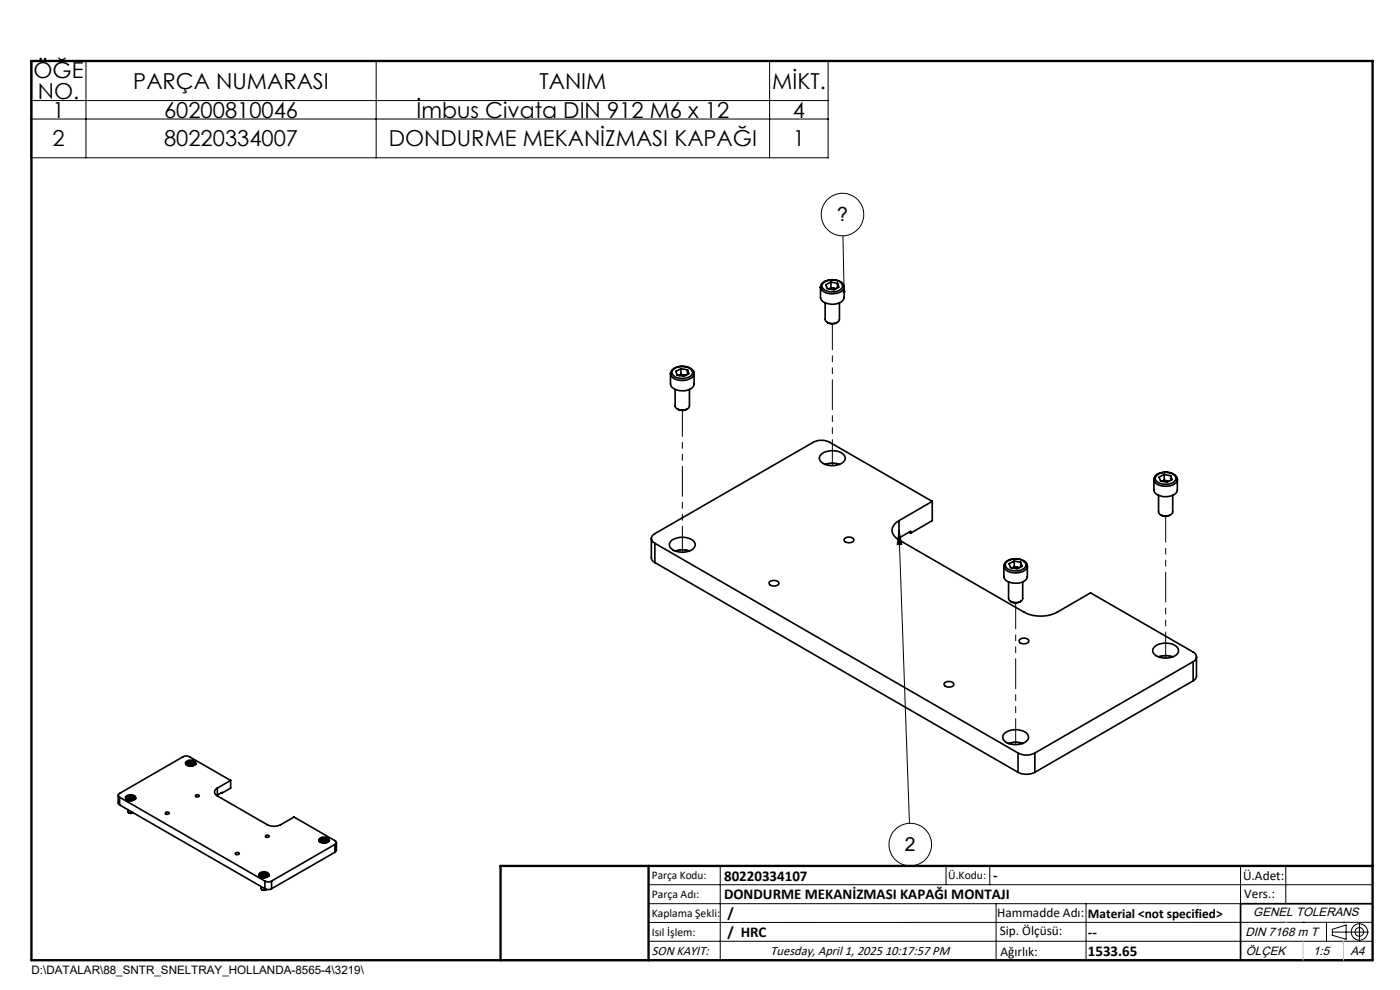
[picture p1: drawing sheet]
<svg xmlns="http://www.w3.org/2000/svg" width="297mm" height="210mm" viewBox="0 0 297 210" stroke-linecap="round" stroke-linejoin="round" font-family="sans-serif">
<g fill="none" stroke="#000" stroke-width=".35">
<path d="M174.8 59.9a2.91 2.91 0 0 1 3.9 .5 1.33 1.33 0 0 1-1.3 1.4 2.48 2.48 0 0 1-3-1v-.3zM176.3 59.8l-1.1 .6 .3 .8 1.3 .3 1.1-.6-.2-.8M176.3 59.8l1.4 .3M176.3 59.8v1.3M142.2 79.3a2.47 2.47 0 0 0 3.1 1.4l.5-.1a1.45 1.45 0 0 0 1.4-1.7 3 3 0 0 0-4.8-.1l-.1 .5M142.2 79.3v2.1a2.11 2.11 0 0 0 2.5 1.5 2.33 2.33 0 0 0 2.5-1.4v-2.2M142.9 78.3a2.96 2.96 0 0 1 4 .5 1.28 1.28 0 0 1-1.3 1.4 2.38 2.38 0 0 1-3-1.1v-.3zM144.5 79.4l-.5 .2 1.1-.1M144.5 78.2l-1.1 .6 .3 .8 1.3 .2 1.1-.5-.3-.9M144.5 78.2l1.3 .2M144.5 78.2v1.2M144.5 79.4l.6 .1"/>
<path d="M145.1 79.5l.3 .1M145.1 79.5l.4 .1M145.8 78.4v1M174.1 60.9v2.2a2.53 2.53 0 0 0 3 1.4l.5-.1a1.71 1.71 0 0 0 1.5-1.3v-2.2M174.4 60.1a3.3 3.3 0 0 1 4.5 .3l.2 .4a1.72 1.72 0 0 1-2 1.5 2.47 2.47 0 0 1-3-1.4zM175 64.2v3.6a1.74 1.74 0 0 0 3.1 0v-3.6M175.5 68.4a1.9 1.9 0 0 0 2.1 0M176.3 61.1l-.4 .2 1.1-.1M176.3 61.1l.7 .1M177 61.2l.2 .1zM177.7 60.1v1M143.2 82.6v3.5a1.76 1.76 0 0 0 3 .1l.1-3.6"/>
<path d="M143.7 86.7a1.9 1.9 0 0 0 2.1 0M174.4 96.2a3.9 3.9 0 0 1 4.7 .4 1.25 1.25 0 0 1-.8 1.8 3.8 3.8 0 0 1-4.3-.7 1.07 1.07 0 0 1 .4-1.5zM175 98.5l1.4-.3 1.7 .3M138.2 114.2v4.1a1.14 1.14 0 0 0 .7 1M138.9 115.2l77.1 44.5M138.9 115.2v4.1M138.9 119.3l77.1 44.5M142.3 114.8a3.8 3.8 0 0 1 5 .2 1.4 1.4 0 0 1-1.3 2 3.4 3.4 0 0 1-4-1.2v-.3zM143.2 116.9l1.4-.3 1.7 .3M179.1 114.4a1.37 1.37 0 0 1 2.1 .1 1.15 1.15 0 0 1-1.8 .5l-.3-.2zM190.7 110.4a2.15 2.15 0 0 0-1.5 2.1 2.15 2.15 0 0 0 1.5 2l26.5 15.3a7.8 7.8 0 0 0 7.1 0l7.1-4 21.7 12.5a1.09 1.09 0 0 1 .7 1 1.09 1.09 0 0 1-.7 1.1M190.7 110.4v3.7"/>
<path d="M190.7 114.1l-.3 .2M192.8 112.9l.4 .2M193.2 113.1v-.4l-2.5 1.4M197.8 106.4l-21.8-12.6a3.9 3.9 0 0 0-3.5 0l-33.6 19.4a1.08 1.08 0 0 0-.7 1 1.08 1.08 0 0 0 .7 1M197.8 106.4l-7.1 4M197.8 106.4v4l-4.6 2.7M213.3 119.3a3.4 3.4 0 0 1 4.5 .2l.1 .5a1.5 1.5 0 0 1-1.4 1.4 3 3 0 0 1-3.5-1v-.5zM213.6 119.1a2.89 2.89 0 0 1 4 .5 1.33 1.33 0 0 1-1.3 1.4 2.51 2.51 0 0 1-3-1.1l.1-.5zM215.2 119l-1.1 .6 .3 .8 1.4 .2 1-.5-.3-.8M215.2 119l1.3 .3M215.2 119v1.3M216.5 119.3v1"/>
<path d="M244.8 101.7a2.09 2.09 0 0 1 2.5-1.6 2.14 2.14 0 0 1 2.5 1.7M244.8 101.7a2.37 2.37 0 0 0 3 1.4 1.92 1.92 0 0 0 2-1.4v2.3a2.56 2.56 0 0 1-3.1 1.3l-.5-.1a1.56 1.56 0 0 1-1.4-1.3zM245.2 101a2.87 2.87 0 0 1 4.2 .2 1.33 1.33 0 0 1-1.3 1.4 2.56 2.56 0 0 1-3-1zM245.8 105.1v3.5a1.72 1.72 0 0 0 2.7 .5l.3-.5v-3.5M246.2 109.2a1.91 1.91 0 0 0 2.1 0M247 101.9l-.4 .2 1-.1M247 100.6l-1.1 .6 .3 .8 1.4 .3 1-.6-.2-.8M247 100.6l1.4 .3M247 100.6v1.3M247 101.9l.6 .1M247.6 102l.4 .1M248.4 100.9v1"/>
<path d="M163.3 123.4l1-.3a.79 .79 0 0 1 .9 .8 1.33 1.33 0 0 1-2-.1zM213 120.1v2.2a1.77 1.77 0 0 0 1.8 1.4 2.93 2.93 0 0 0 3.1-1.1v-2.5M214 123.4v3.6a1.78 1.78 0 0 0 2.6 .5l.4-.5v-3.6M214.4 127.6a1.91 1.91 0 0 0 2.1 0M215.2 120.3l-.5 .2 1.1-.1M215.2 120.3l.6 .1M215.8 120.4l.3 .1M215.8 120.4h.4M216.4 135.6l.9-.2a.75 .75 0 0 1 .9 .7 1.33 1.33 0 0 1-2-.1zM244.8 137.3a3.8 3.8 0 0 1 5 .1 1.2 1.2 0 0 1-.8 1.8 3.8 3.8 0 0 1-4.3-.6 1 1 0 0 1 .1-1.3zM245.8 139.3l1.3-.2 1.7 .2M253.8 139.3v4.1a1.19 1.19 0 0 1-.7 1"/>
<path d="M200.4 144.8l1-.2a.75 .75 0 0 1 .9 .7 1.28 1.28 0 0 1-2-.1zM213 155.6a3.8 3.8 0 0 1 5 .2 1.2 1.2 0 0 1-.8 1.8 3.5 3.5 0 0 1-4.5-1l.1-.6zM214 157.7l1.3-.3 1.7 .3M216 159.7a4 4 0 0 0 3.5 0M216 159.7v4.1M219.5 159.7v4.1M253.1 140.4l-33.6 19.3M253.1 140.4v4M253.1 144.4l-33.6 19.4M25.1 168.7v1.6l.3 .4M25.4 169.1l30.8 17.8M25.4 169.1v1.6"/>
<path d="M25.4 170.7l30.8 17.8M26.6 169a1.33 1.33 0 0 1 2.2 .3 1.29 1.29 0 0 1-2.2-.1zM26.7 169.4v.1a1.07 1.07 0 0 1 .9-.8 1.07 1.07 0 0 1 1 .5l.1 .3v-.1M26.9 169.1a.99 .99 0 0 1 1.7 .3 1.01 1.01 0 0 1-1.8-.2zM27.1 171.7v.4a.65 .65 0 0 0 1.1 .3M27.3 172.4l.4 .1 .5-.1M27.6 169.5l-.2 .1 .5-.1M27.6 169l-.4 .2 .1 .3 .5 .1 .5-.2-.1-.3M27.6 169l.6 .1M27.6 169v.5M27.6 169.5h.3M27.9 169.5h.1"/>
<path d="M28.2 169.1v.4M35.1 172.4a.39 .39 0 0 1 .5-.2 .39 .39 0 0 1 .2 .4 .4 .4 0 0 1-.4 .2 .4 .4 0 0 1-.3-.4zM39.4 162.1a1.11 1.11 0 0 1 1-.7 1.11 1.11 0 0 1 1.1 .7M39.4 162.1h.1M39.4 162.1v.1M39.5 161.6a1.29 1.29 0 0 1 2 .3 1.26 1.26 0 0 1-2.2-.1zM39.6 161.8a1.05 1.05 0 0 1 1.7 .2 .95 .95 0 0 1-.9 .5 .95 .95 0 0 1-.8-.6zM40.3 162.1l-.2 .1h.5M40.3 161.6l-.4 .2 .1 .4 .6 .1 .4-.2-.1-.4M40.3 161.6l.6 .1M40.3 161.6v.5M40.3 162.1l.3 .1"/>
<path d="M40.6 162.2h.1zM40.9 161.7v.4M41.5 162.1h.1M41.5 162.1l-.1 .1M41.5 168.7a.37 .37 0 0 1 .5-.1 .37 .37 0 0 1 .2 .3 .36 .36 0 0 1-.4 .2 .36 .36 0 0 1-.3-.4zM46.1 167.2a.87 .87 0 0 0-.6 .8 .87 .87 0 0 0 .6 .8l10.6 6.1a3.1 3.1 0 0 0 2.8 0l2.9-1.6 8.6 5a.42 .42 0 0 1 .4 .4 .42 .42 0 0 1-.4 .4M46.1 167.2v1.5M46.1 168.7h-.1M47 168.2h.1M47.1 168.2v-.1l-1 .6M48.9 165.6l-8.7-5.1a1.5 1.5 0 0 0-1.4 0l-13.4 7.8a.43 .43 0 0 0-.3 .4 .43 .43 0 0 0 .3 .4M48.9 165.6l-2.8 1.6"/>
<path d="M48.9 165.6v1.6l-1.8 1M56.3 177.3a.39 .39 0 0 1 .4-.2 .39 .39 0 0 1 .3 .4 .42 .42 0 0 1-.4 .2 .42 .42 0 0 1-.3-.4zM67.7 178.4a1.09 1.09 0 0 1 1-.6 1.09 1.09 0 0 1 1 .6M67.7 177.9a1.32 1.32 0 0 1 2.1 .4 1.26 1.26 0 0 1-2.2-.1zM67.7 178.4h.1M67.7 178.4v.1M67.9 178.1a1.07 1.07 0 0 1 1.7 .2 1 1 0 0 1-1.8-.1zM68.6 178.5h-.2h.5M68.6 178l-.4 .2 .1 .3 .5 .1 .5-.2-.2-.3M68.6 178l.5 .1M68.6 178v.5M68.6 178.5h.3"/>
<path d="M68.9 178.5h.1zM69.1 178.1v.4M69.7 178.4h.1M69.7 178.4v.1M71 179.1l-13.4 7.8M71 179.1v1.7M71.4 178.7v1.7l-.4 .4M216 163.8a4 4 0 0 0 3.5 0M49.9 181a.41 .41 0 0 1 .5-.2 .41 .41 0 0 1 .3 .4 .48 .48 0 0 1-.8-.2zM55 185.7a1.07 1.07 0 0 1 1-.6 1.07 1.07 0 0 1 1 .7M55 185.7h.1M55 185.7v.1"/>
<path d="M55 185.3a1.29 1.29 0 0 1 2.1 .3 1.26 1.26 0 0 1-2.2-.1zM55.2 185.4a1.05 1.05 0 0 1 1.7 .3 .95 .95 0 0 1-.9 .5 .95 .95 0 0 1-.9-.6zM55.4 188.1v.4a.73 .73 0 0 0 1.1 .2M55.6 188.7l.4 .2 .4-.2M55.9 185.8l-.2 .1 .5-.1M55.9 185.3l-.4 .2 .1 .4 .5 .1 .5-.3-.2-.3M55.9 185.3l.5 .1M55.9 185.3v.5M55.9 185.8h.3M56.2 185.8l.1 .1zM56.2 186.9a1.5 1.5 0 0 0 1.4 0M56.2 188.5a1.5 1.5 0 0 0 1.4 0"/>
<path d="M56.2 186.9v1.6M56.4 185.4v.4M57 185.8h.1M57.6 186.9v1.6M71 180.8l-13.4 7.7M291.2 191.7h-28v12M106.2 203.7h185"/>
</g>
<path d="M178.1 98.5l-1.7-.3-1.3 .3M146.3 116.9l-1.7-.3-1.3 .3M248.8 139.3l-1.7-.2-1.3 .2M217 157.7l-1.7-.3-1.3 .3" fill="none" stroke="#000" stroke-width=".21" stroke-dasharray="6.3 1.3 1.3 1.3 1.3 1.3"/>
<path d="M176.6 68.7v30.1M144.8 87.1v30M247.3 109.5v30.1M215.5 127.9v30" fill="none" stroke="#000" stroke-width=".21" stroke-dasharray="6.3 1.3 1.3 1.3 1.3 1.3" stroke-dashoffset=".8"/>
<g fill="none" stroke="#000" stroke-width=".21">
<path d="M6.6 12.9h169.1v20.6h-169.1zM18.2 12.9v20.6M79.8 12.9v20.6M163.3 12.9v20.6M6.6 21.3h169.1M6.6 25.3h169.1M178.8 50l.3 11.9M190.7 112.5l.6 3h-1zM190.7 112.5l2.2 62.2M137.6 187.7h153.6M137.6 191.7h153.6M137.6 199.7h153.6"/>
<path d="M152.8 183.7v20M200.7 183.7v4M210 183.7v4M211.3 191.7v12M230.4 191.7v12M263.2 183.7v20M272.8 183.7v8M276.4 195.6h.1M281.4 195.6v4.1M282.6 197.7h7.8M282.6 197.1l3-.9v3l-3-.8zM285 195.6h.1"/>
<path d="M288.4 195.8v3.8M291.2 195.6l-153.6 .1"/>
<circle cx="178.7" cy="45.5" r="4.5"/>
<circle cx="193.1" cy="179.1" r="4.5"/>
<circle cx="288.4" cy="197.7" r="1.74"/>
<circle cx="288.4" cy="197.7" r=".93"/>
</g>
<path d="M6.7 12.9h284.5v190.8h-284.5zM137.6 183.7v20M291.2 183.7h-185v20" fill="none" stroke="#000" stroke-width=".5"/>
<path d="M272.8 195.6h.1M276.4 199.7v4M285 199.7v4" fill="none" stroke="#c0c0c0" stroke-width=".21"/>
<path d="M178.8 61.7v.3l.3 .2v-.3v.3a.33 .33 0 0 0 .2-.5 .33 .33 0 0 0-.5 0zM190.7 112.5l.6 3h-1z" fill="#000"/>
<g font-size="4.7">
<text x="7.1" y="16.5">ÖĞE</text>
<text x="8" y="21">NO.</text>
<text x="28.3" y="18.8">PARÇA NUMARASI</text>
<text x="114.4" y="18.8">TANIM</text>
<text x="163.8" y="18.8">MİKT.</text>
<text x="11.1" y="25">1</text>
<text x="34.8" y="25">60200810046</text>
<text x="88.4" y="25">İmbus Civata DIN 912 M6 x 12</text>
<text x="168.2" y="25">4</text>
<text x="11.1" y="31">2</text>
<text x="34.8" y="31">80220334007</text>
<text x="82.5" y="31">DONDURME MEKANİZMASI KAPAĞI</text>
<text x="168.2" y="31">1</text>
</g>
<g font-size="4.1">
<text x="177.6" y="46.8">?</text>
<text x="192" y="180.4">2</text>
</g>
<g font-size="3.2">
<text x="153.6" y="190.8">DONDURME MEKANİZMASI KAPAĞI MONTAJI</text>
<text x="153.6" y="186.8">80220334107</text>
<text x="210.7" y="186.6">-</text>
<text x="154.3" y="194.8">/</text>
<text x="154.3" y="198.8">/ HRC</text>
<text x="230.8" y="198.7">--</text>
<text x="230.8" y="202.8">1533.65</text>
</g>
<g font-size="2.8">
<text x="263.7" y="186.7">Ü.Adet:</text>
<text x="263.9" y="190.5">Vers.:</text>
<text x="211.5" y="194.5">Hammadde Adı:</text>
<text x="230.8" y="194.7">Material &lt;not specified&gt;</text>
<text x="138.3" y="202.6">SON KAYIT:</text>
<text x="163.5" y="202.6">Tuesday, April 1, 2025 10:17:57 PM</text>
<text x="212.1" y="198.4">Sip. Ölçüsü:</text>
<text x="212.2" y="202.7">Ağırlık:</text>
</g>
<g font-size="2.6">
<text x="265.9" y="194.4">GENEL TOLERANS</text>
<text x="264.2" y="198.5">DIN 7168 m T</text>
<text x="264.3" y="202.6">ÖLÇEK</text>
<text x="278.5" y="202.6">1:5</text>
<text x="286.5" y="202.6">A4</text>
</g>
<g font-size="2.5">
<text x="138.3" y="186.4">Parça Kodu:</text>
<text x="138.3" y="190.5">Parça Adı:</text>
<text x="201.2" y="186.5">Ü.Kodu:</text>
<text x="138.3" y="194.5">Kaplama Şekli:</text>
<text x="138.3" y="198.6">Isıl İşlem:</text>
<text x="6.7" y="206.7">D:\DATALAR\88_SNTR_SNELTRAY_HOLLANDA-8565-4\3219\</text>
</g>
</svg>
